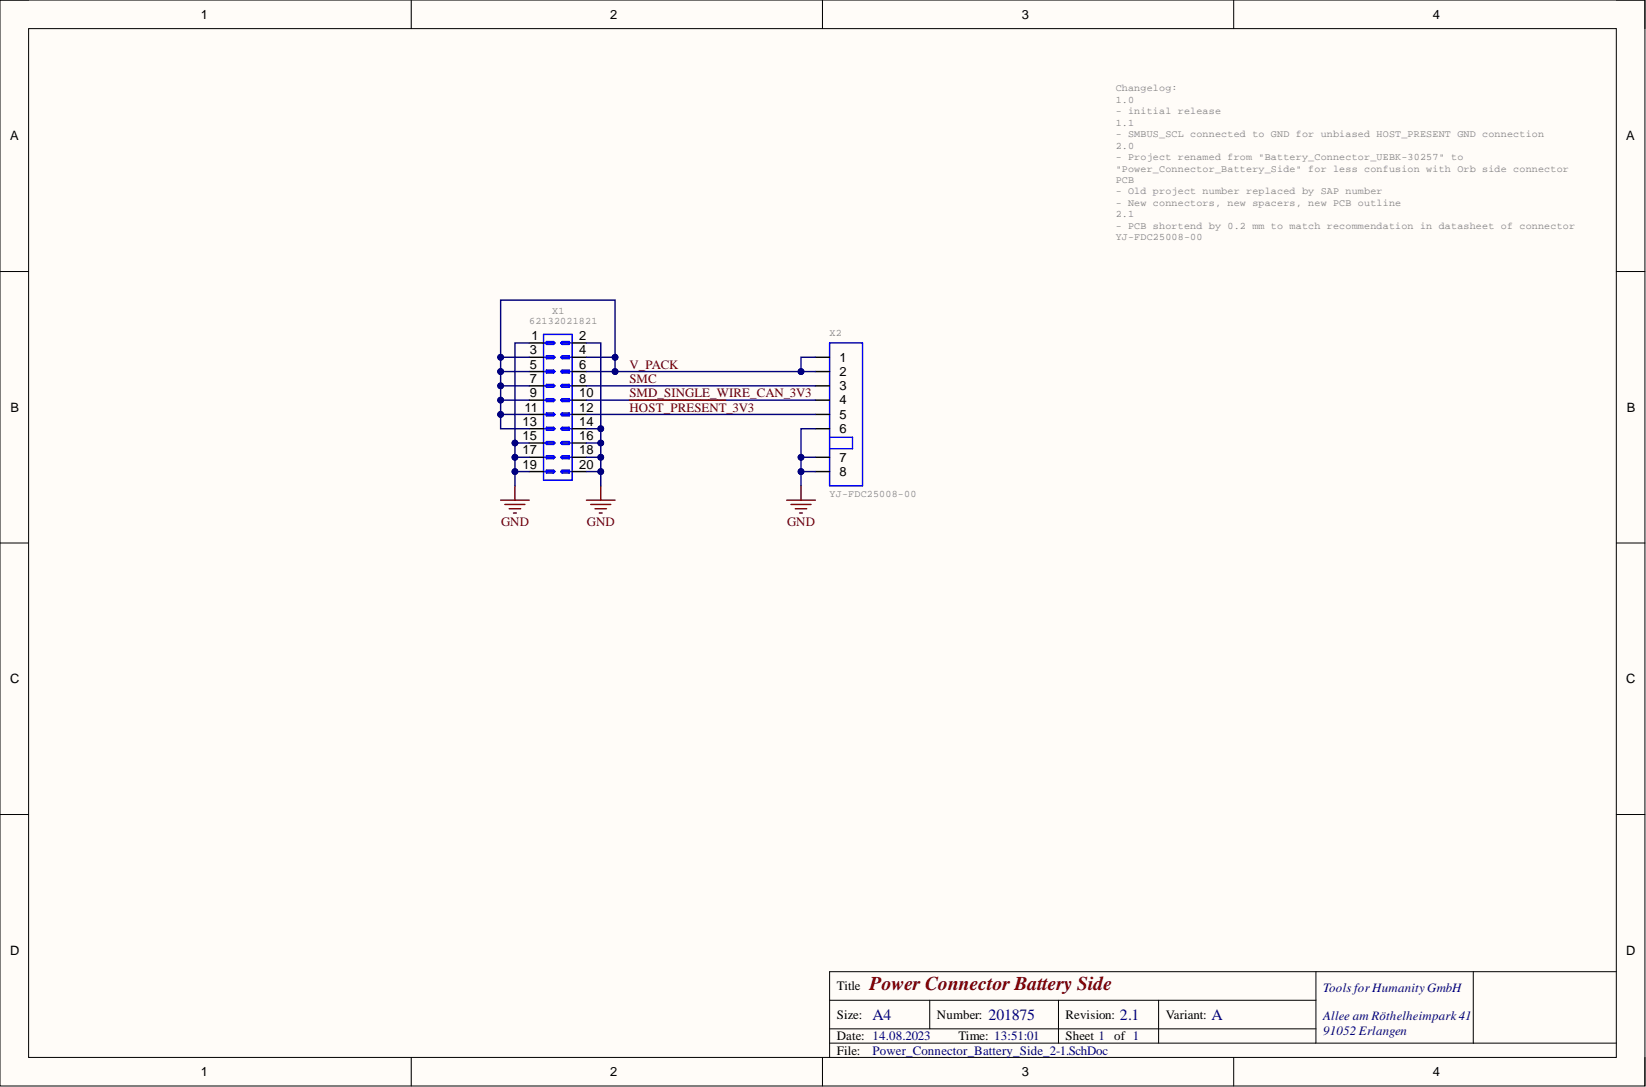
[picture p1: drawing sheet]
<svg xmlns="http://www.w3.org/2000/svg" width="292mm" height="193mm" viewBox="0 0 292 193" stroke-linecap="round" stroke-linejoin="round" font-family="sans-serif">
<path d="M0 0h291.9v192.8h-291.9z" fill-rule="evenodd" fill="#fffcf8"/>
<path d="M0 0h291.9v192.8h-291.9z" fill="none" stroke="#000" stroke-width=".18"/>
<path d="M5.1 5.1h281.7v182.6h-281.7z" fill-rule="evenodd" fill="#fffcf8"/>
<g fill="none" stroke="#000" stroke-width=".18">
<path d="M0 0h5.1M5.1 5.1h281.7v182.6h-281.7zM73 0v5.1M146 0v5.1M218.9 0v5.1M286.8 0h5.1v5.1M0 48.2h5.1M286.8 48.2h5.1M0 96.4h5.1M286.8 96.4h5.1M0 144.6h5.1M286.8 144.6h5.1"/>
<path d="M147.2 177.6h86.3M165 177.6v5M187.8 177.6v7.6M205.6 177.6v7.6M233.5 172.5v12.7M261.4 172.5v12.7M286.8 172.5h-139.6v15.2M73 187.7v5.1M146 187.7v5.1M147.2 185.2h139.6M147.2 182.6h86.3M218.9 187.7v5.1"/>
<path d="M291.9 187.7v5.1"/>
</g>
<g fill="none" stroke="#00f" stroke-width=".25">
<path d="M96.5 59.4h5v25.8h-5zM96.5 60.9h1.7M96.5 63.4h1.7M96.5 66h1.7M96.5 68.5h1.7M96.5 71h1.7M96.5 73.6h1.7M96.5 76.1h1.7M96.5 78.6h1.7M97 60.6h1.2l.3 .3-.3 .2h-1.2zM97 63.2h1.2l.3 .2-.3 .3h-1.2zM97 65.7h1.2l.3 .3-.3 .2h-1.2z"/>
<path d="M97 68.2h1.2l.3 .3-.3 .3h-1.2zM97 70.8h1.2l.3 .2-.3 .3h-1.2zM97 73.3h1.2l.3 .3-.3 .2h-1.2zM97 75.9h1.2l.3 .2-.3 .3h-1.2zM97 78.4h1.2l.3 .2-.3 .3h-1.2zM99.5 60.9l.3-.3h1.2v.5h-1.2zM99.5 63.4l.3-.2h1.2v.5h-1.2zM99.5 66l.3-.3h1.2v.5h-1.2zM99.5 68.5l.3-.3h1.2v.6h-1.2zM99.5 71l.3-.2h1.2v.5h-1.2zM99.5 73.6l.3-.3h1.2v.5h-1.2zM99.5 76.1l.3-.2h1.2v.5h-1.2z"/>
<path d="M99.5 78.6l.3-.2h1.2v.5h-1.2zM99.8 60.9h1.7M99.8 63.4h1.7M99.8 66h1.7M99.8 68.5h1.7M99.8 71h1.7M99.8 73.6h1.7M99.8 76.1h1.7M99.8 78.6h1.7M147.2 60.9h5.9v25.4h-5.9zM147.2 77.6h4.1v2.1h-4.1M96.5 81.2h1.7"/>
<path d="M96.5 83.7h1.7M97 80.9h1.2l.3 .3-.3 .2h-1.2zM97 83.5h1.2l.3 .2-.3 .3h-1.2zM99.5 81.2l.3-.3h1.2v.5h-1.2zM99.5 83.7l.3-.2h1.2v.5h-1.2zM99.8 81.2h1.7M99.8 83.7h1.7"/>
</g>
<g fill="none" stroke="#000" stroke-width=".25">
<path d="M93.9 63.4h2.6M93.9 66h2.6M93.9 68.5h2.6M93.9 71h2.6M93.9 73.6h2.6M93.9 76.1h2.6M93.9 60.9h2.6M93.9 78.6h2.6M101.5 63.4h2.6M101.5 66h2.6M101.5 68.5h2.6M101.5 71h2.6"/>
<path d="M101.5 73.6h2.6M101.5 76.1h2.6M101.5 60.9h2.6M101.5 78.6h2.6M144.7 63.4h2.5M144.7 66h2.5M144.7 68.5h2.5M144.7 71h2.5M144.7 73.6h2.5M144.7 76.1h2.5M93.9 81.2h2.6M93.9 83.7h2.6"/>
<path d="M101.5 81.2h2.6M101.5 83.7h2.6M144.7 81.2h2.5M144.7 83.7h2.5"/>
</g>
<path d="M139.6 88.8h5.1M140.4 89.6h3.5M141.1 90.3h2.1M141.9 91.1h.5M142.1 86.3v2.5" fill="none" stroke="#800000" stroke-width=".25"/>
<path d="M144.7 76.1h-2.6v10.2" fill="none" stroke="#000080" stroke-width=".25"/>
<circle cx="142.1" cy="81.2" r=".51" fill="#000080"/>
<circle cx="142.1" cy="81.2" r=".51" fill="none" stroke="#000080" stroke-width=".18"/>
<circle cx="142.1" cy="83.7" r=".51" fill="#000080"/>
<circle cx="142.1" cy="83.7" r=".51" fill="none" stroke="#000080" stroke-width=".18"/>
<path d="M142.1 81.2h2.6" fill="none" stroke="#000080" stroke-width=".25"/>
<circle cx="142.1" cy="81.2" r=".51" fill="#000080"/>
<circle cx="142.1" cy="81.2" r=".51" fill="none" stroke="#000080" stroke-width=".18"/>
<path d="M142.1 83.7h2.6" fill="none" stroke="#000080" stroke-width=".25"/>
<circle cx="142.1" cy="83.7" r=".51" fill="#000080"/>
<circle cx="142.1" cy="83.7" r=".51" fill="none" stroke="#000080" stroke-width=".18"/>
<path d="M93.9 60.9h-2.5v25.4M104.1 68.5h40.6M104.1 71h40.6M104.1 73.6h40.6" fill="none" stroke="#000080" stroke-width=".25"/>
<path d="M111.7 71h17.1M88.8 88.8h5.1M89.6 89.6h3.6M90.4 90.3h2M91.1 91.1h.5M91.4 86.3v2.5M104.1 88.8h5M104.8 89.6h3.6M105.6 90.3h2M106.4 91.1h.5M106.6 86.3v2.5" fill="none" stroke="#800000" stroke-width=".25"/>
<circle cx="91.4" cy="78.6" r=".51" fill="#000080"/>
<circle cx="91.4" cy="78.6" r=".51" fill="none" stroke="#000080" stroke-width=".18"/>
<circle cx="91.4" cy="81.2" r=".51" fill="#000080"/>
<circle cx="91.4" cy="81.2" r=".51" fill="none" stroke="#000080" stroke-width=".18"/>
<circle cx="91.4" cy="83.7" r=".51" fill="#000080"/>
<circle cx="91.4" cy="83.7" r=".51" fill="none" stroke="#000080" stroke-width=".18"/>
<path d="M104.1 60.9h2.5v25.4" fill="none" stroke="#000080" stroke-width=".25"/>
<circle cx="106.6" cy="76.1" r=".51" fill="#000080"/>
<circle cx="106.6" cy="76.1" r=".51" fill="none" stroke="#000080" stroke-width=".18"/>
<circle cx="106.6" cy="78.6" r=".51" fill="#000080"/>
<circle cx="106.6" cy="78.6" r=".51" fill="none" stroke="#000080" stroke-width=".18"/>
<circle cx="106.6" cy="81.2" r=".51" fill="#000080"/>
<circle cx="106.6" cy="81.2" r=".51" fill="none" stroke="#000080" stroke-width=".18"/>
<circle cx="106.6" cy="83.7" r=".51" fill="#000080"/>
<circle cx="106.6" cy="83.7" r=".51" fill="none" stroke="#000080" stroke-width=".18"/>
<path d="M91.4 83.7h2.5" fill="none" stroke="#000080" stroke-width=".25"/>
<circle cx="91.4" cy="83.7" r=".51" fill="#000080"/>
<circle cx="91.4" cy="83.7" r=".51" fill="none" stroke="#000080" stroke-width=".18"/>
<path d="M104.1 83.7h2.5" fill="none" stroke="#000080" stroke-width=".25"/>
<circle cx="106.6" cy="83.7" r=".51" fill="#000080"/>
<circle cx="106.6" cy="83.7" r=".51" fill="none" stroke="#000080" stroke-width=".18"/>
<path d="M104.1 81.2h2.5" fill="none" stroke="#000080" stroke-width=".25"/>
<circle cx="106.6" cy="81.2" r=".51" fill="#000080"/>
<circle cx="106.6" cy="81.2" r=".51" fill="none" stroke="#000080" stroke-width=".18"/>
<path d="M91.4 81.2h2.5" fill="none" stroke="#000080" stroke-width=".25"/>
<circle cx="91.4" cy="81.2" r=".51" fill="#000080"/>
<circle cx="91.4" cy="81.2" r=".51" fill="none" stroke="#000080" stroke-width=".18"/>
<path d="M104.1 76.1h2.5" fill="none" stroke="#000080" stroke-width=".25"/>
<circle cx="106.6" cy="76.1" r=".51" fill="#000080"/>
<circle cx="106.6" cy="76.1" r=".51" fill="none" stroke="#000080" stroke-width=".18"/>
<path d="M104.1 78.6h2.5" fill="none" stroke="#000080" stroke-width=".25"/>
<circle cx="106.6" cy="78.6" r=".51" fill="#000080"/>
<circle cx="106.6" cy="78.6" r=".51" fill="none" stroke="#000080" stroke-width=".18"/>
<path d="M91.4 78.6h2.5" fill="none" stroke="#000080" stroke-width=".25"/>
<circle cx="91.4" cy="78.6" r=".51" fill="#000080"/>
<circle cx="91.4" cy="78.6" r=".51" fill="none" stroke="#000080" stroke-width=".18"/>
<path d="M104.1 66h40.6" fill="none" stroke="#000080" stroke-width=".25"/>
<circle cx="109.1" cy="66" r=".51" fill="#000080"/>
<circle cx="109.1" cy="66" r=".51" fill="none" stroke="#000080" stroke-width=".18"/>
<circle cx="142.1" cy="66" r=".51" fill="#000080"/>
<circle cx="142.1" cy="66" r=".51" fill="none" stroke="#000080" stroke-width=".18"/>
<path d="M104.1 63.4h5v2.6" fill="none" stroke="#000080" stroke-width=".25"/>
<circle cx="109.1" cy="63.4" r=".51" fill="#000080"/>
<circle cx="109.1" cy="63.4" r=".51" fill="none" stroke="#000080" stroke-width=".18"/>
<circle cx="109.1" cy="66" r=".51" fill="#000080"/>
<circle cx="109.1" cy="66" r=".51" fill="none" stroke="#000080" stroke-width=".18"/>
<path d="M144.7 63.4h-2.6v2.6" fill="none" stroke="#000080" stroke-width=".25"/>
<circle cx="142.1" cy="66" r=".51" fill="#000080"/>
<circle cx="142.1" cy="66" r=".51" fill="none" stroke="#000080" stroke-width=".18"/>
<path d="M88.8 63.4h5.1" fill="none" stroke="#000080" stroke-width=".25"/>
<circle cx="88.8" cy="63.4" r=".51" fill="#000080"/>
<circle cx="88.8" cy="63.4" r=".51" fill="none" stroke="#000080" stroke-width=".18"/>
<path d="M88.8 66h5.1" fill="none" stroke="#000080" stroke-width=".25"/>
<circle cx="88.8" cy="66" r=".51" fill="#000080"/>
<circle cx="88.8" cy="66" r=".51" fill="none" stroke="#000080" stroke-width=".18"/>
<path d="M88.8 68.5h5.1" fill="none" stroke="#000080" stroke-width=".25"/>
<circle cx="88.8" cy="68.5" r=".51" fill="#000080"/>
<circle cx="88.8" cy="68.5" r=".51" fill="none" stroke="#000080" stroke-width=".18"/>
<path d="M88.8 71h5.1" fill="none" stroke="#000080" stroke-width=".25"/>
<circle cx="88.8" cy="71" r=".51" fill="#000080"/>
<circle cx="88.8" cy="71" r=".51" fill="none" stroke="#000080" stroke-width=".18"/>
<path d="M88.8 73.6h5.1" fill="none" stroke="#000080" stroke-width=".25"/>
<circle cx="88.8" cy="73.6" r=".51" fill="#000080"/>
<circle cx="88.8" cy="73.6" r=".51" fill="none" stroke="#000080" stroke-width=".18"/>
<path d="M109.1 63.4v-10.1h-20.3v22.8h5.1" fill="none" stroke="#000080" stroke-width=".25"/>
<circle cx="88.8" cy="73.6" r=".51" fill="#000080"/>
<circle cx="88.8" cy="73.6" r=".51" fill="none" stroke="#000080" stroke-width=".18"/>
<circle cx="88.8" cy="71" r=".51" fill="#000080"/>
<circle cx="88.8" cy="71" r=".51" fill="none" stroke="#000080" stroke-width=".18"/>
<circle cx="88.8" cy="68.5" r=".51" fill="#000080"/>
<circle cx="88.8" cy="68.5" r=".51" fill="none" stroke="#000080" stroke-width=".18"/>
<circle cx="88.8" cy="66" r=".51" fill="#000080"/>
<circle cx="88.8" cy="66" r=".51" fill="none" stroke="#000080" stroke-width=".18"/>
<circle cx="88.8" cy="63.4" r=".51" fill="#000080"/>
<circle cx="88.8" cy="63.4" r=".51" fill="none" stroke="#000080" stroke-width=".18"/>
<circle cx="109.1" cy="63.4" r=".51" fill="#000080"/>
<circle cx="109.1" cy="63.4" r=".51" fill="none" stroke="#000080" stroke-width=".18"/>
<text font-size="3.5" fill="#800000" x="154.3" y="175.8">Power Connector BatterySide</text>
<g font-size="2.8" fill="#000080">
<text x="154.8" y="181">A4</text>
<text x="175.4" y="181">201875</text>
<text x="198.8" y="181">2.1</text>
<text x="215" y="181">A</text>
</g>
<g font-size="2.3">
<text x="35.6" y="3.3">1</text>
<text x="108.3" y="3.3">2</text>
<text x="181.3" y="3.3">3</text>
<text x="254.3" y="3.3">4</text>
<text x="1.8" y="24.9">A</text>
<text x="288.6" y="24.9">A</text>
<text x="94" y="62.9">3</text>
<text x="94" y="65.5">5</text>
<text x="94.3" y="60.4">1</text>
<text x="102.8" y="60.4">2</text>
<text x="102.8" y="62.9">4</text>
<text x="102.8" y="65.5">6</text>
<text x="149" y="64.2">1</text>
<text x="94" y="68">7</text>
<text x="94" y="70.5">9</text>
<text x="102.8" y="68">8</text>
<text x="102.8" y="70.5">10</text>
<text x="149" y="66.7">2</text>
<text x="149" y="69.3">3</text>
<text x="149" y="71.8">4</text>
<text x="1.9" y="73.1">B</text>
<text x="92.7" y="75.6">13</text>
<text x="93.1" y="73.1">11</text>
<text x="102.8" y="73.1">12</text>
<text x="102.8" y="75.6">14</text>
<text x="149" y="74.3">5</text>
<text x="149" y="76.9">6</text>
<text x="288.7" y="73.1">B</text>
<text x="92.7" y="78.1">15</text>
<text x="92.7" y="80.7">17</text>
<text x="92.7" y="83.2">19</text>
<text x="102.8" y="78.1">16</text>
<text x="102.8" y="80.7">18</text>
<text x="102.8" y="83.2">20</text>
<text x="149" y="81.9">7</text>
<text x="149" y="84.5">8</text>
<text x="1.8" y="121.3">C</text>
<text x="288.6" y="121.3">C</text>
<text x="1.8" y="169.5">D</text>
<text x="288.6" y="169.5">D</text>
<text x="148.5" y="175.8">Title</text>
<text x="148.5" y="180.9">Size:</text>
<text x="148.5" y="184.7">Date: 14.08.2023</text>
<text x="166.3" y="180.9">Number:</text>
<text x="170.1" y="184.7">Time: 13:51:01</text>
<text x="189.1" y="180.9">Revision:</text>
<text x="189.1" y="184.7">Sheet 1</text>
<text x="197.7" y="184.7">of 1</text>
<text x="206.9" y="180.9">Variant:</text>
<text x="35.6" y="191">1</text>
<text x="108.3" y="191">2</text>
<text x="148.5" y="187.2">File:</text>
<text x="181.3" y="191">3</text>
<text x="254.3" y="191">4</text>
</g>
<g font-size="2.3" fill="#800000">
<text x="111.7" y="65.5">V_PACK</text>
<text x="111.7" y="68">SMC</text>
<text x="111.7" y="70.5">SMD_SINGLE_WIRE_CAN_3V3</text>
<text x="111.7" y="73.1">HOST_PRESENT_3V3</text>
<text x="88.9" y="93.4">GND</text>
<text x="104.2" y="93.4">GND</text>
<text x="139.7" y="93.4">GND</text>
</g>
<g font-size="2.3" fill="#000080">
<text x="234.8" y="176.1">Tools for HumanityGmbH</text>
<text x="234.8" y="181.1">Allee am Röthelheimpark41</text>
<text x="234.8" y="183.7">91052 Erlangen</text>
<text x="154.8" y="187.2">Power_Connector_Battery_Side_2-1.SchDoc</text>
</g>
<g font-size="1.8" fill="#808080">
<text x="198" y="16.2">Changelog:</text>
<text x="198" y="18.3">1.0</text>
<text x="198" y="20.3">- initial release</text>
<text x="198" y="22.3">1.1</text>
<text x="198" y="24.4">- SMBUS_SCL connected to GND for unbiased HOST_PRESENT GND connection</text>
<text x="198" y="26.4">2.0</text>
<text x="198" y="28.4">- Project renamed from &quot;Battery_Connector_UEBK-30257&quot; to</text>
<text x="198" y="30.4">&quot;Power_Connector_Battery_Side&quot; for less confusion with Orb side connector</text>
<text x="198" y="32.5">PCB</text>
<text x="198" y="34.5">- Old project number replaced by SAP number</text>
<text x="198" y="36.5">- New connectors, new spacers, new PCB outline</text>
<text x="198" y="38.6">2.1</text>
<text x="198" y="40.6">- PCB shortend by 0.2 mm to match recommendation in datasheet of connector</text>
<text x="198" y="42.6">YJ-FDC25008-00</text>
<text x="93.9" y="57.6">62132021821</text>
<text x="98" y="55.8">X1</text>
<text x="147.2" y="59.6">X2</text>
<text x="147.2" y="88.3">YJ-FDC25008-00</text>
</g>
</svg>
